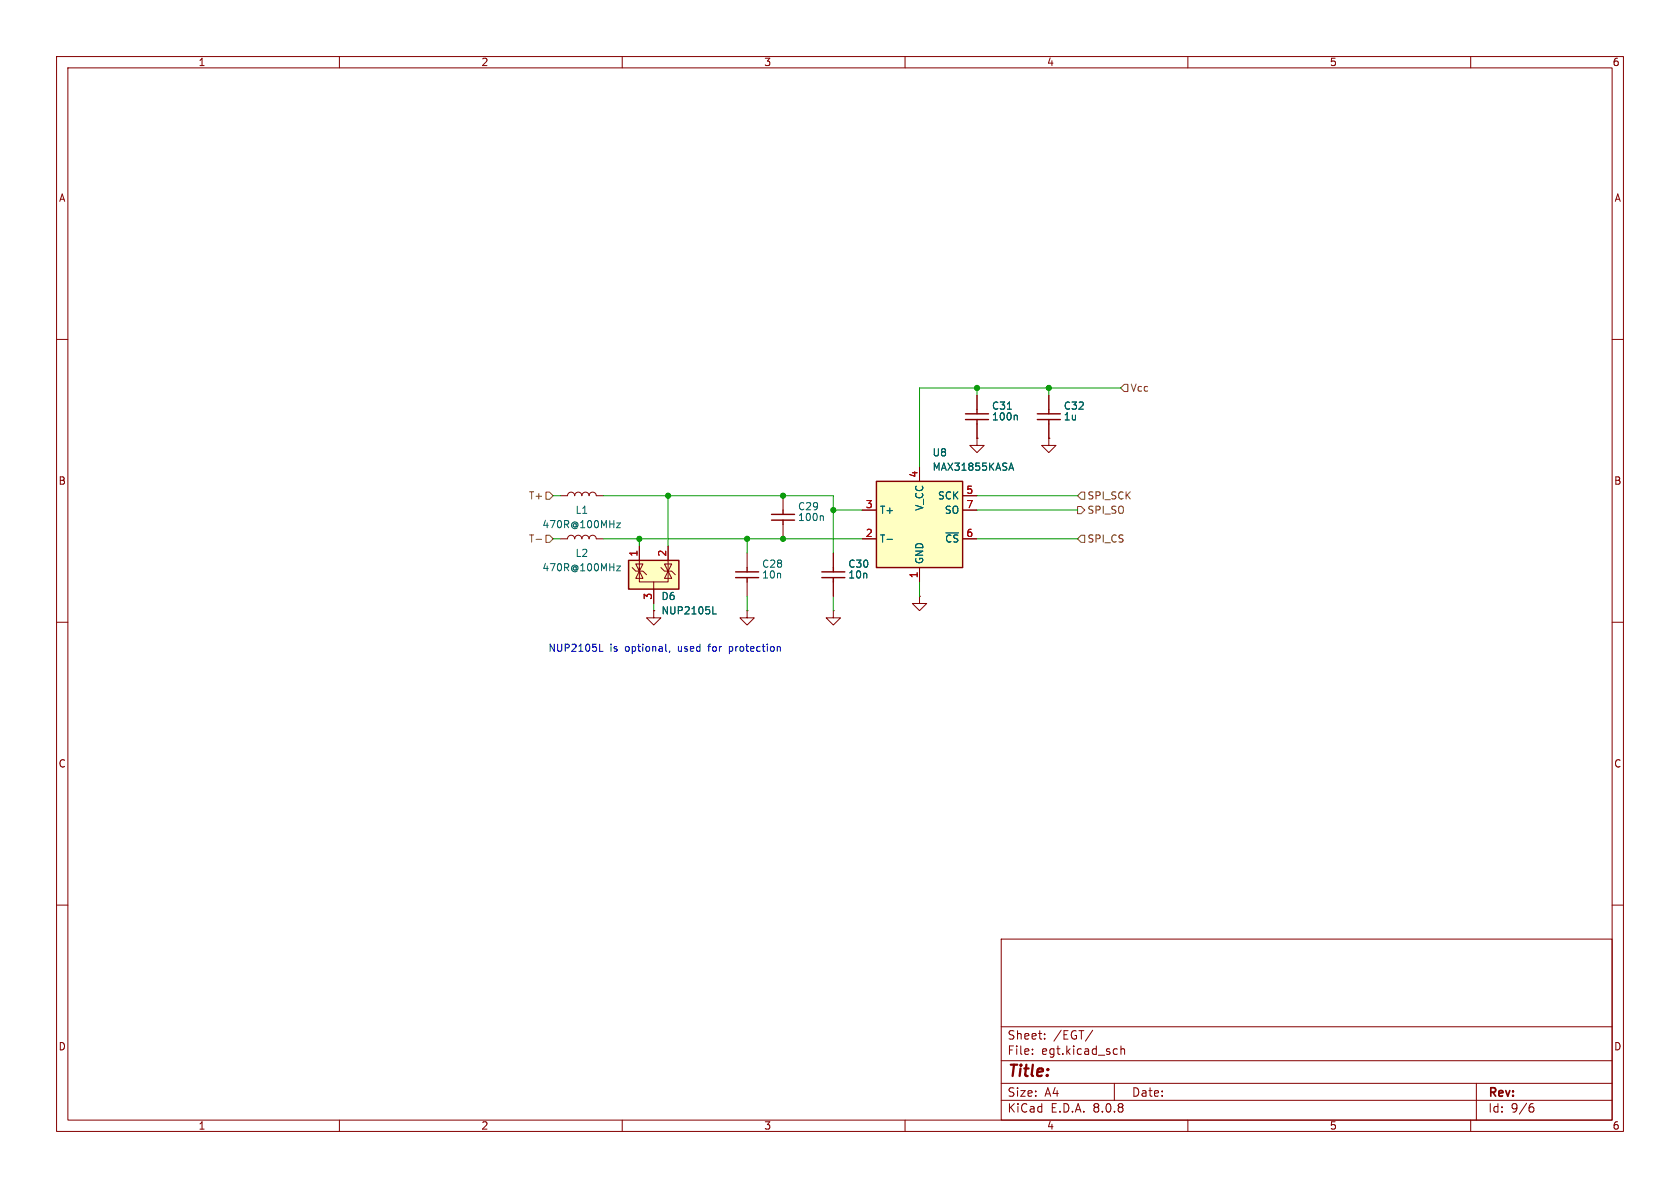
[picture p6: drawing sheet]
<svg xmlns="http://www.w3.org/2000/svg" width="297mm" height="210mm" viewBox="0 0 297 210" stroke-linecap="round" stroke-linejoin="round" font-family="sans-serif">
<g fill="none" stroke="#840000" stroke-width=".18">
<path d="M10 10h277v190h-277zM12 12h273v186h-273zM60 10v2M110 10v2M160 10v2M210 10v2M260 10v2M10 60h2M172.7 77.5v1.2h1.3l-1.3 1.3-1.3-1.3h1.3M172.7 77.5h.1M185.4 69.9v2.5M185.4 74.9v2.6"/>
<path d="M285 60h2M99.1 95.3h1.2a.64 .64 0 0 1 .7-.7 .64 .64 0 0 1 .6 .7 .64 .64 0 0 1 .6-.7 .64 .64 0 0 1 .7 .7 .64 .64 0 0 1 .6-.7 .64 .64 0 0 1 .6 .7 .64 .64 0 0 1 .7-.7 .64 .64 0 0 1 .6 .7h1.3M147.3 97.8v2.5M10 110h2M132.1 108v1.2h1.2l-1.2 1.3-1.3-1.3h1.3M132.1 108h.1M147.3 102.9v2.5M285 110h2M10 160h2M177 166h108v32h-108zM285 160h2M60 198v2"/>
<path d="M110 198v2M160 198v2M177 194.5h108M177 191.5h108M177 187.5h108M177 181.5h108M182.5 186.3v.1M182.5 185.5v.1M184.7 183.6v.1M184.7 182.8v.1M193.2 182.1l-1.3 2M197 191.5v3"/>
<path d="M197.4 185.4l.1 .1M197.5 186.3l-.1 .1M198.2 184.9v1.5M198.2 185.5l.2-.1 .3 .1 .1 .9M210 198v2M260 198v2M261 191.5v6.5M270.6 195.7h.4l.2 .3-.1 .5-.5 .1M271 195.1l-.4 .1"/>
</g>
<path d="M183.4 74.2h4.1M183.4 73.2h4.1M185.4 72.4v.8M185.4 74.2v.7M145.3 102.1h4.1M145.3 101.1h4.1M147.3 100.3v.8M147.3 102.1v.8" fill="none" stroke="#840000" stroke-width=".25"/>
<path d="M109 100.1h.7l-.7 .8h.7" fill="none" stroke="#006464" stroke-width=".18"/>
<path d="M111.1 99.1h8.9v5h-8.9z" fill="#ffffc2"/>
<g fill="none" stroke="#840000" stroke-width=".25">
<path d="M170.7 74.2h4.1M170.7 73.2h4.1M172.7 72.4v.8M172.7 74.2v.7M111.1 99.1h8.9v5h-8.9zM136.4 91.9h4.1M136.4 90.9h4.1M138.4 90.2v.7M138.4 91.9v.8M130 102.1h4.1M130 101.1h4.1M132.1 100.3v.8"/>
<path d="M132.1 102.1v.8"/>
</g>
<g fill="none" stroke="#840000" stroke-width=".18">
<path d="M172.7 69.9v2.5M172.7 74.9v2.6M99.1 87.6h1.2a.64 .64 0 0 1 .7-.6 .64 .64 0 0 1 .6 .6 .64 .64 0 0 1 .6-.6 .64 .64 0 0 1 .7 .6 .64 .64 0 0 1 .6-.6 .64 .64 0 0 1 .6 .6 .64 .64 0 0 1 .7-.6 .64 .64 0 0 1 .6 .6h1.3M113 96.5v4.5M117.5 99.7h1.2l-.6 1.3zM118.1 96.5v4.5M132.1 97.8v2.5M138.4 87.6v2.6M138.4 92.7v2.6M111.8 100.3l.6 .7h1.3l.6 .6M113 101v1.9h5.1v-1.9M113 101l.7 1.2h-1.3z"/>
<path d="M113 100.3v.7l.7-1.3h-1.3l.6 1.3M115.6 108v1.2h1.2l-1.2 1.3-1.3-1.3h1.3M115.6 108h.1M115.6 102.9v3.8M116.8 100.3l.7 .7h1.2l.7 .6M118.1 101l.6 1.2h-1.2zM132.1 102.9v2.5"/>
</g>
<path d="M178.1 72.3h.7M179.7 73.4l.1 .2v.6M109 92.4h.7l-.7 .9h.7M145.4 91.2l.2 .2v.6M126 108.5h.6" fill="none" stroke="#006464" stroke-width=".18"/>
<path d="M154.9 85.1h15.3v15.2h-15.3z" fill="#ffffc2"/>
<path d="M154.9 85.1h15.3v15.2h-15.3z" fill="none" stroke="#840000" stroke-width=".25"/>
<g fill="none" stroke="#840000" stroke-width=".18">
<path d="M172.7 77.5h.1M172.7 69.9v2.5M172.7 74.9v2.6M185.4 77.5v1.2h1.3l-1.3 1.3-1.3-1.3h1.3M185.4 77.5h.1M185.4 69.9v2.5M185.4 74.9v2.6M113 96.5v2.6M118.1 96.5v2.6M147.3 97.8v2.5M152.4 95.3h2.5M152.4 90.2h2.5"/>
<path d="M162.6 82.6v2.5M170.2 95.3h2.5M170.2 90.2h2.5M170.2 87.6h2.5M115.6 108h.1M115.6 104.1v2.6M147.3 108v1.2h1.3l-1.3 1.3-1.3-1.3h1.3M147.3 108h.1M147.3 102.9v2.5M162.6 105.4v1.3h1.2l-1.2 1.3-1.3-1.3h1.3M162.6 105.4h.1M162.6 100.3v2.6"/>
</g>
<path d="M178.1 72.3h.7M179.7 73.4l.1 .2v.6M156.8 95.3h1M178.5 82.8h.6M178.8 81.9l.4 1.2M126 108.5h.6" fill="none" stroke="#006464" stroke-width=".18"/>
<path d="M198.1 68.6l.7-.7h.6v1.3h-.6zM94.8 95.3h.9M96.5 94.6h.7l.6 .7-.6 .6h-.7zM96.5 87h.7l.6 .6-.6 .7h-.7zM190.5 89.5h.6l.7 .7-.7 .6h-.6zM191.1 87h.7v1.3h-.7l-.6-.7zM191.1 94.6h.7v1.3h-.7l-.6-.6z" fill="none" stroke="#725600" stroke-width=".18"/>
<path d="M106 115.1h.6M117.8 115.1h.1M118.4 115.1l-.1 .2M128.9 114.3v1.3M128.9 115.1h.2M129.1 114.3l-.2 .1M137.8 114.3l.2 .2v.6" fill="none" stroke="#0000c2" stroke-width=".18"/>
<g fill="none" stroke="#009600" stroke-width=".18">
<path d="M172.7 68.6v1.3M185.4 68.6v1.3M198.1 68.6h-35.5v14M97.8 87.6h1.3M97.8 95.3h1.3M106.7 87.6h40.6v10.2M106.7 95.3h45.7M113 95.3v1.2M118.1 87.6v8.9M132.1 95.3v2.5M147.3 90.2h5.1M172.7 87.6h17.8"/>
<path d="M172.7 95.3h17.8M172.7 90.2h17.8M115.6 106.7v1.3M132.1 105.4v2.6M147.3 105.4v2.6M162.6 102.9v2.5"/>
</g>
<g fill="#009600" stroke="#009600" stroke-width=".18">
<circle cx="132.1" cy="95.3" r=".46"/>
<circle cx="138.4" cy="87.6" r=".46"/>
<circle cx="138.4" cy="95.3" r=".46"/>
<circle cx="147.3" cy="90.2" r=".46"/>
<circle cx="118.1" cy="87.6" r=".46"/>
<circle cx="113" cy="95.3" r=".46"/>
<circle cx="185.4" cy="68.6" r=".46"/>
<circle cx="172.7" cy="68.6" r=".46"/>
</g>
<text font-size="2.8" fill="#840000" x="178" y="190.9">Title:</text>
<g font-size="2.1" fill="#840000">
<text x="178" y="184">Sheet:</text>
<text x="186.2" y="184">/EGT/</text>
<text x="178" y="186.7">File:</text>
<text x="184.1" y="186.7">egt.kicad_sch</text>
<text x="178" y="196.9">KiCad</text>
<text x="178" y="194.1">Size:</text>
<text x="184.7" y="194.1">A4</text>
<text x="185.7" y="196.9">E.D.A.</text>
<text x="193.3" y="196.9">8.0.8</text>
<text x="200" y="194.1">Date:</text>
<text x="263" y="194.3">Rev:</text>
<text x="263" y="196.9">Id:</text>
<text x="267.1" y="196.9">9/6</text>
</g>
<g font-size="1.8" fill="#840000">
<text x="35" y="11.9">1</text>
<text x="85" y="11.9">2</text>
<text x="135" y="11.9">3</text>
<text x="185" y="11.9">4</text>
<text x="235" y="11.9">5</text>
<text x="285" y="11.9">6</text>
<text x="10.3" y="35.9">A</text>
<text x="285.3" y="35.9">A</text>
<text x="10.3" y="85.9">B</text>
<text x="285.3" y="85.9">B</text>
<text x="10.3" y="135.9">C</text>
<text x="285.3" y="135.9">C</text>
<text x="10.3" y="185.9">D</text>
<text x="285.3" y="185.9">D</text>
<text x="35" y="199.9">1</text>
<text x="85" y="199.9">2</text>
<text x="135" y="199.9">3</text>
<text x="185" y="199.9">4</text>
<text x="235" y="199.9">5</text>
<text x="285" y="199.9">6</text>
</g>
<g font-size="1.8" fill="#725600">
<text x="199.8" y="69.4">Vcc</text>
<text x="93.4" y="88.5">T+</text>
<text x="192.2" y="88.5">SPI_SCK</text>
<text x="192.2" y="91">SPI_SO</text>
<text x="93.4" y="96.1">T-</text>
<text x="192.2" y="96.1">SPI_CS</text>
</g>
<g font-size="1.8" fill="#006464">
<text x="175.3" y="74.5">100n</text>
<text x="175.3" y="72.6">C31</text>
<text x="188" y="74.5">1u</text>
<text x="188" y="72.6">C32</text>
<text x="164.8" y="83.4">MAX31855KASA</text>
<text x="164.8" y="80.9">U8</text>
<text x="165.7" y="88.5">SCK</text>
<text x="95.8" y="93.6">470R@100MHz</text>
<text x="101.6" y="91">L1</text>
<text x="141" y="92.3">100n</text>
<text x="141" y="90.4">C29</text>
<text x="155.4" y="91">T+</text>
<text x="163.4" y="90.4" transform="rotate(-90 163.4 90.4)">V_CC</text>
<text x="166.9" y="91">SO</text>
<text x="95.8" y="101.2">470R@100MHz</text>
<text x="101.6" y="98.7">L2</text>
<text x="134.6" y="100.6">C28</text>
<text x="149.9" y="100.6">C30</text>
<text x="155.4" y="96.1">T-</text>
<text x="163.4" y="99.8" transform="rotate(-90 163.4 99.8)">GND</text>
<text x="167" y="96.1">~{CS}</text>
<text x="116.8" y="106.3">D6</text>
<text x="134.6" y="102.5">10n</text>
<text x="149.9" y="102.5">10n</text>
<text x="116.8" y="108.8">NUP2105L</text>
</g>
<g font-size="1.8" fill="#a90000">
<text x="153" y="89.9">3</text>
<text x="162.3" y="84.5" transform="rotate(-90 162.3 84.5)">4</text>
<text x="170.7" y="87.4">5</text>
<text x="170.7" y="89.9">7</text>
<text x="153" y="95">2</text>
<text x="170.7" y="95">6</text>
<text x="112.8" y="98.5" transform="rotate(-90 112.8 98.5)">1</text>
<text x="117.9" y="98.5" transform="rotate(-90 117.9 98.5)">2</text>
<text x="115.3" y="106.1" transform="rotate(-90 115.3 106.1)">3</text>
<text x="162.3" y="102.3" transform="rotate(-90 162.3 102.3)">1</text>
</g>
<g font-size="1.8" fill="#0000c2">
<text x="96.8" y="115.4">NUP2105L</text>
<text x="107.8" y="115.4">is</text>
<text x="110.6" y="115.4">optional,</text>
<text x="120.1" y="115.4">used</text>
<text x="125.7" y="115.4">for</text>
<text x="129.6" y="115.4">protection</text>
</g>
</svg>
